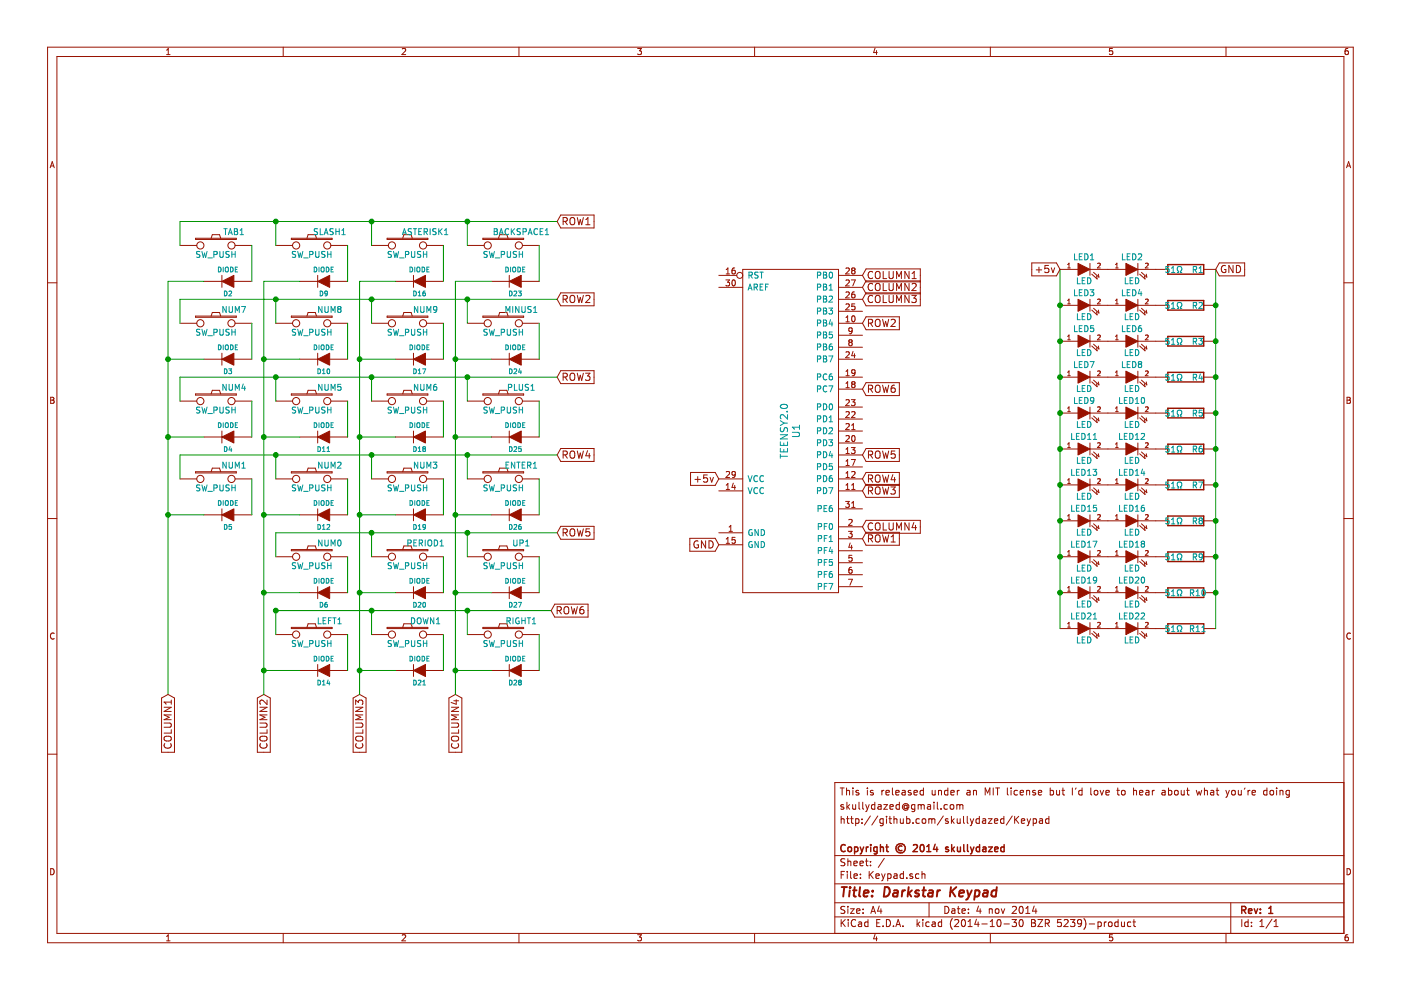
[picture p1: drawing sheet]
EESchema Schematic File Version 2
LIBS:power
LIBS:device
LIBS:transistors
LIBS:conn
LIBS:linear
LIBS:regul
LIBS:74xx
LIBS:cmos4000
LIBS:adc-dac
LIBS:memory
LIBS:xilinx
LIBS:special
LIBS:microcontrollers
LIBS:dsp
LIBS:microchip
LIBS:analog_switches
LIBS:motorola
LIBS:texas
LIBS:intel
LIBS:audio
LIBS:interface
LIBS:digital-audio
LIBS:philips
LIBS:display
LIBS:cypress
LIBS:siliconi
LIBS:opto
LIBS:atmel
LIBS:contrib
LIBS:valves
LIBS:keyboard
LIBS:Keypad-cache
EELAYER 25 0
EELAYER END
$Descr A4 11693 8268
encoding utf-8
Sheet 1 1
Title "Darkstar Keypad"
Date "4 nov 2014"
Rev "1"
Comp "Copyright © 2014 skullydazed"
Comment1 ""
Comment2 "http://github.com/skullydazed/Keypad"
Comment3 "skullydazed@gmail.com"
Comment4 "This is released under an MIT license but I'd love to hear about what you're doing"
$EndDescr
$Comp
L SW_PUSH TAB1
U 1 1
P 1800 2050
F 0 "TAB1" H 1950 2160 50  0000 C CNN
F 1 "SW_PUSH" H 1800 1970 50  0000 C CNN
F 2 "" H 1800 2050 60  0000 C CNN
F 3 "" H 1800 2050 60  0000 C CNN
	1    1800 2050
	1    0    0    -1  
$EndComp
$Comp
L DIODE D2
U 1 1
P 1900 2350
F 0 "D2" H 1900 2450 40  0000 C CNN
F 1 "DIODE" H 1900 2250 40  0000 C CNN
F 2 "" H 1900 2350 60  0000 C CNN
F 3 "" H 1900 2350 60  0000 C CNN
	1    1900 2350
	-1   0    0    1   
$EndComp
$Comp
L SW_PUSH SLASH1
U 1 1
P 2600 2050
F 0 "SLASH1" H 2750 2160 50  0000 C CNN
F 1 "SW_PUSH" H 2600 1970 50  0000 C CNN
F 2 "" H 2600 2050 60  0000 C CNN
F 3 "" H 2600 2050 60  0000 C CNN
	1    2600 2050
	1    0    0    -1  
$EndComp
$Comp
L DIODE D9
U 1 1
P 2700 2350
F 0 "D9" H 2700 2450 40  0000 C CNN
F 1 "DIODE" H 2700 2250 40  0000 C CNN
F 2 "" H 2700 2350 60  0000 C CNN
F 3 "" H 2700 2350 60  0000 C CNN
	1    2700 2350
	-1   0    0    1   
$EndComp
$Comp
L SW_PUSH ASTERISK1
U 1 1
P 3400 2050
F 0 "ASTERISK1" H 3550 2160 50  0000 C CNN
F 1 "SW_PUSH" H 3400 1970 50  0000 C CNN
F 2 "" H 3400 2050 60  0000 C CNN
F 3 "" H 3400 2050 60  0000 C CNN
	1    3400 2050
	1    0    0    -1  
$EndComp
$Comp
L DIODE D16
U 1 1
P 3500 2350
F 0 "D16" H 3500 2450 40  0000 C CNN
F 1 "DIODE" H 3500 2250 40  0000 C CNN
F 2 "" H 3500 2350 60  0000 C CNN
F 3 "" H 3500 2350 60  0000 C CNN
	1    3500 2350
	-1   0    0    1   
$EndComp
$Comp
L SW_PUSH BACKSPACE1
U 1 1
P 4200 2050
F 0 "BACKSPACE1" H 4350 2160 50  0000 C CNN
F 1 "SW_PUSH" H 4200 1970 50  0000 C CNN
F 2 "" H 4200 2050 60  0000 C CNN
F 3 "" H 4200 2050 60  0000 C CNN
	1    4200 2050
	1    0    0    -1  
$EndComp
$Comp
L DIODE D23
U 1 1
P 4300 2350
F 0 "D23" H 4300 2450 40  0000 C CNN
F 1 "DIODE" H 4300 2250 40  0000 C CNN
F 2 "" H 4300 2350 60  0000 C CNN
F 3 "" H 4300 2350 60  0000 C CNN
	1    4300 2350
	-1   0    0    1   
$EndComp
$Comp
L SW_PUSH NUM7
U 1 1
P 1800 2700
F 0 "NUM7" H 1950 2810 50  0000 C CNN
F 1 "SW_PUSH" H 1800 2620 50  0000 C CNN
F 2 "" H 1800 2700 60  0000 C CNN
F 3 "" H 1800 2700 60  0000 C CNN
	1    1800 2700
	1    0    0    -1  
$EndComp
$Comp
L DIODE D3
U 1 1
P 1900 3000
F 0 "D3" H 1900 3100 40  0000 C CNN
F 1 "DIODE" H 1900 2900 40  0000 C CNN
F 2 "" H 1900 3000 60  0000 C CNN
F 3 "" H 1900 3000 60  0000 C CNN
	1    1900 3000
	-1   0    0    1   
$EndComp
$Comp
L SW_PUSH NUM8
U 1 1
P 2600 2700
F 0 "NUM8" H 2750 2810 50  0000 C CNN
F 1 "SW_PUSH" H 2600 2620 50  0000 C CNN
F 2 "" H 2600 2700 60  0000 C CNN
F 3 "" H 2600 2700 60  0000 C CNN
	1    2600 2700
	1    0    0    -1  
$EndComp
$Comp
L DIODE D10
U 1 1
P 2700 3000
F 0 "D10" H 2700 3100 40  0000 C CNN
F 1 "DIODE" H 2700 2900 40  0000 C CNN
F 2 "" H 2700 3000 60  0000 C CNN
F 3 "" H 2700 3000 60  0000 C CNN
	1    2700 3000
	-1   0    0    1   
$EndComp
$Comp
L SW_PUSH NUM9
U 1 1
P 3400 2700
F 0 "NUM9" H 3550 2810 50  0000 C CNN
F 1 "SW_PUSH" H 3400 2620 50  0000 C CNN
F 2 "" H 3400 2700 60  0000 C CNN
F 3 "" H 3400 2700 60  0000 C CNN
	1    3400 2700
	1    0    0    -1  
$EndComp
$Comp
L DIODE D17
U 1 1
P 3500 3000
F 0 "D17" H 3500 3100 40  0000 C CNN
F 1 "DIODE" H 3500 2900 40  0000 C CNN
F 2 "" H 3500 3000 60  0000 C CNN
F 3 "" H 3500 3000 60  0000 C CNN
	1    3500 3000
	-1   0    0    1   
$EndComp
$Comp
L SW_PUSH MINUS1
U 1 1
P 4200 2700
F 0 "MINUS1" H 4350 2810 50  0000 C CNN
F 1 "SW_PUSH" H 4200 2620 50  0000 C CNN
F 2 "" H 4200 2700 60  0000 C CNN
F 3 "" H 4200 2700 60  0000 C CNN
	1    4200 2700
	1    0    0    -1  
$EndComp
$Comp
L DIODE D24
U 1 1
P 4300 3000
F 0 "D24" H 4300 3100 40  0000 C CNN
F 1 "DIODE" H 4300 2900 40  0000 C CNN
F 2 "" H 4300 3000 60  0000 C CNN
F 3 "" H 4300 3000 60  0000 C CNN
	1    4300 3000
	-1   0    0    1   
$EndComp
$Comp
L SW_PUSH NUM4
U 1 1
P 1800 3350
F 0 "NUM4" H 1950 3460 50  0000 C CNN
F 1 "SW_PUSH" H 1800 3270 50  0000 C CNN
F 2 "" H 1800 3350 60  0000 C CNN
F 3 "" H 1800 3350 60  0000 C CNN
	1    1800 3350
	1    0    0    -1  
$EndComp
$Comp
L DIODE D4
U 1 1
P 1900 3650
F 0 "D4" H 1900 3750 40  0000 C CNN
F 1 "DIODE" H 1900 3550 40  0000 C CNN
F 2 "" H 1900 3650 60  0000 C CNN
F 3 "" H 1900 3650 60  0000 C CNN
	1    1900 3650
	-1   0    0    1   
$EndComp
$Comp
L SW_PUSH NUM5
U 1 1
P 2600 3350
F 0 "NUM5" H 2750 3460 50  0000 C CNN
F 1 "SW_PUSH" H 2600 3270 50  0000 C CNN
F 2 "" H 2600 3350 60  0000 C CNN
F 3 "" H 2600 3350 60  0000 C CNN
	1    2600 3350
	1    0    0    -1  
$EndComp
$Comp
L DIODE D11
U 1 1
P 2700 3650
F 0 "D11" H 2700 3750 40  0000 C CNN
F 1 "DIODE" H 2700 3550 40  0000 C CNN
F 2 "" H 2700 3650 60  0000 C CNN
F 3 "" H 2700 3650 60  0000 C CNN
	1    2700 3650
	-1   0    0    1   
$EndComp
$Comp
L SW_PUSH NUM6
U 1 1
P 3400 3350
F 0 "NUM6" H 3550 3460 50  0000 C CNN
F 1 "SW_PUSH" H 3400 3270 50  0000 C CNN
F 2 "" H 3400 3350 60  0000 C CNN
F 3 "" H 3400 3350 60  0000 C CNN
	1    3400 3350
	1    0    0    -1  
$EndComp
$Comp
L DIODE D18
U 1 1
P 3500 3650
F 0 "D18" H 3500 3750 40  0000 C CNN
F 1 "DIODE" H 3500 3550 40  0000 C CNN
F 2 "" H 3500 3650 60  0000 C CNN
F 3 "" H 3500 3650 60  0000 C CNN
	1    3500 3650
	-1   0    0    1   
$EndComp
$Comp
L SW_PUSH PLUS1
U 1 1
P 4200 3350
F 0 "PLUS1" H 4350 3460 50  0000 C CNN
F 1 "SW_PUSH" H 4200 3270 50  0000 C CNN
F 2 "" H 4200 3350 60  0000 C CNN
F 3 "" H 4200 3350 60  0000 C CNN
	1    4200 3350
	1    0    0    -1  
$EndComp
$Comp
L DIODE D25
U 1 1
P 4300 3650
F 0 "D25" H 4300 3750 40  0000 C CNN
F 1 "DIODE" H 4300 3550 40  0000 C CNN
F 2 "" H 4300 3650 60  0000 C CNN
F 3 "" H 4300 3650 60  0000 C CNN
	1    4300 3650
	-1   0    0    1   
$EndComp
$Comp
L SW_PUSH NUM1
U 1 1
P 1800 4000
F 0 "NUM1" H 1950 4110 50  0000 C CNN
F 1 "SW_PUSH" H 1800 3920 50  0000 C CNN
F 2 "" H 1800 4000 60  0000 C CNN
F 3 "" H 1800 4000 60  0000 C CNN
	1    1800 4000
	1    0    0    -1  
$EndComp
$Comp
L DIODE D5
U 1 1
P 1900 4300
F 0 "D5" H 1900 4400 40  0000 C CNN
F 1 "DIODE" H 1900 4200 40  0000 C CNN
F 2 "" H 1900 4300 60  0000 C CNN
F 3 "" H 1900 4300 60  0000 C CNN
	1    1900 4300
	-1   0    0    1   
$EndComp
$Comp
L SW_PUSH NUM2
U 1 1
P 2600 4000
F 0 "NUM2" H 2750 4110 50  0000 C CNN
F 1 "SW_PUSH" H 2600 3920 50  0000 C CNN
F 2 "" H 2600 4000 60  0000 C CNN
F 3 "" H 2600 4000 60  0000 C CNN
	1    2600 4000
	1    0    0    -1  
$EndComp
$Comp
L DIODE D12
U 1 1
P 2700 4300
F 0 "D12" H 2700 4400 40  0000 C CNN
F 1 "DIODE" H 2700 4200 40  0000 C CNN
F 2 "" H 2700 4300 60  0000 C CNN
F 3 "" H 2700 4300 60  0000 C CNN
	1    2700 4300
	-1   0    0    1   
$EndComp
$Comp
L SW_PUSH NUM3
U 1 1
P 3400 4000
F 0 "NUM3" H 3550 4110 50  0000 C CNN
F 1 "SW_PUSH" H 3400 3920 50  0000 C CNN
F 2 "" H 3400 4000 60  0000 C CNN
F 3 "" H 3400 4000 60  0000 C CNN
	1    3400 4000
	1    0    0    -1  
$EndComp
$Comp
L DIODE D19
U 1 1
P 3500 4300
F 0 "D19" H 3500 4400 40  0000 C CNN
F 1 "DIODE" H 3500 4200 40  0000 C CNN
F 2 "" H 3500 4300 60  0000 C CNN
F 3 "" H 3500 4300 60  0000 C CNN
	1    3500 4300
	-1   0    0    1   
$EndComp
$Comp
L SW_PUSH ENTER1
U 1 1
P 4200 4000
F 0 "ENTER1" H 4350 4110 50  0000 C CNN
F 1 "SW_PUSH" H 4200 3920 50  0000 C CNN
F 2 "" H 4200 4000 60  0000 C CNN
F 3 "" H 4200 4000 60  0000 C CNN
	1    4200 4000
	1    0    0    -1  
$EndComp
$Comp
L DIODE D26
U 1 1
P 4300 4300
F 0 "D26" H 4300 4400 40  0000 C CNN
F 1 "DIODE" H 4300 4200 40  0000 C CNN
F 2 "" H 4300 4300 60  0000 C CNN
F 3 "" H 4300 4300 60  0000 C CNN
	1    4300 4300
	-1   0    0    1   
$EndComp
$Comp
L SW_PUSH NUM0
U 1 1
P 2600 4650
F 0 "NUM0" H 2750 4760 50  0000 C CNN
F 1 "SW_PUSH" H 2600 4570 50  0000 C CNN
F 2 "" H 2600 4650 60  0000 C CNN
F 3 "" H 2600 4650 60  0000 C CNN
	1    2600 4650
	1    0    0    -1  
$EndComp
$Comp
L DIODE D6
U 1 1
P 2700 4950
F 0 "D6" H 2700 5050 40  0000 C CNN
F 1 "DIODE" H 2700 4850 40  0000 C CNN
F 2 "" H 2700 4950 60  0000 C CNN
F 3 "" H 2700 4950 60  0000 C CNN
	1    2700 4950
	-1   0    0    1   
$EndComp
$Comp
L SW_PUSH PERIOD1
U 1 1
P 3400 4650
F 0 "PERIOD1" H 3550 4760 50  0000 C CNN
F 1 "SW_PUSH" H 3400 4570 50  0000 C CNN
F 2 "" H 3400 4650 60  0000 C CNN
F 3 "" H 3400 4650 60  0000 C CNN
	1    3400 4650
	1    0    0    -1  
$EndComp
$Comp
L DIODE D20
U 1 1
P 3500 4950
F 0 "D20" H 3500 5050 40  0000 C CNN
F 1 "DIODE" H 3500 4850 40  0000 C CNN
F 2 "" H 3500 4950 60  0000 C CNN
F 3 "" H 3500 4950 60  0000 C CNN
	1    3500 4950
	-1   0    0    1   
$EndComp
$Comp
L SW_PUSH LEFT1
U 1 1
P 2600 5300
F 0 "LEFT1" H 2750 5410 50  0000 C CNN
F 1 "SW_PUSH" H 2600 5220 50  0000 C CNN
F 2 "" H 2600 5300 60  0000 C CNN
F 3 "" H 2600 5300 60  0000 C CNN
	1    2600 5300
	1    0    0    -1  
$EndComp
$Comp
L DIODE D14
U 1 1
P 2700 5600
F 0 "D14" H 2700 5700 40  0000 C CNN
F 1 "DIODE" H 2700 5500 40  0000 C CNN
F 2 "" H 2700 5600 60  0000 C CNN
F 3 "" H 2700 5600 60  0000 C CNN
	1    2700 5600
	-1   0    0    1   
$EndComp
$Comp
L SW_PUSH DOWN1
U 1 1
P 3400 5300
F 0 "DOWN1" H 3550 5410 50  0000 C CNN
F 1 "SW_PUSH" H 3400 5220 50  0000 C CNN
F 2 "" H 3400 5300 60  0000 C CNN
F 3 "" H 3400 5300 60  0000 C CNN
	1    3400 5300
	1    0    0    -1  
$EndComp
$Comp
L DIODE D21
U 1 1
P 3500 5600
F 0 "D21" H 3500 5700 40  0000 C CNN
F 1 "DIODE" H 3500 5500 40  0000 C CNN
F 2 "" H 3500 5600 60  0000 C CNN
F 3 "" H 3500 5600 60  0000 C CNN
	1    3500 5600
	-1   0    0    1   
$EndComp
$Comp
L SW_PUSH RIGHT1
U 1 1
P 4200 5300
F 0 "RIGHT1" H 4350 5410 50  0000 C CNN
F 1 "SW_PUSH" H 4200 5220 50  0000 C CNN
F 2 "" H 4200 5300 60  0000 C CNN
F 3 "" H 4200 5300 60  0000 C CNN
	1    4200 5300
	1    0    0    -1  
$EndComp
$Comp
L DIODE D28
U 1 1
P 4300 5600
F 0 "D28" H 4300 5700 40  0000 C CNN
F 1 "DIODE" H 4300 5500 40  0000 C CNN
F 2 "" H 4300 5600 60  0000 C CNN
F 3 "" H 4300 5600 60  0000 C CNN
	1    4300 5600
	-1   0    0    1   
$EndComp
$Comp
L SW_PUSH UP1
U 1 1
P 4200 4650
F 0 "UP1" H 4350 4760 50  0000 C CNN
F 1 "SW_PUSH" H 4200 4570 50  0000 C CNN
F 2 "" H 4200 4650 60  0000 C CNN
F 3 "" H 4200 4650 60  0000 C CNN
	1    4200 4650
	1    0    0    -1  
$EndComp
$Comp
L DIODE D27
U 1 1
P 4300 4950
F 0 "D27" H 4300 5050 40  0000 C CNN
F 1 "DIODE" H 4300 4850 40  0000 C CNN
F 2 "" H 4300 4950 60  0000 C CNN
F 3 "" H 4300 4950 60  0000 C CNN
	1    4300 4950
	-1   0    0    1   
$EndComp
$Comp
L TEENSY2.0 U1
U 1 1
P 6600 3600
F 0 "U1" V 6650 3600 60  0000 C CNN
F 1 "TEENSY2.0" V 6550 3600 60  0000 C CNN
F 2 "" H 6600 3600 60  0000 C CNN
F 3 "" H 6600 3600 60  0000 C CNN
	1    6600 3600
	1    0    0    -1  
$EndComp
$Comp
L LED LED1
U 1 1
P 9050 2250
F 0 "LED1" H 9050 2350 50  0000 C CNN
F 1 "LED" H 9050 2150 50  0000 C CNN
F 2 "" H 9050 2250 60  0000 C CNN
F 3 "" H 9050 2250 60  0000 C CNN
	1    9050 2250
	1    0    0    -1  
$EndComp
$Comp
L LED LED2
U 1 1
P 9450 2250
F 0 "LED2" H 9450 2350 50  0000 C CNN
F 1 "LED" H 9450 2150 50  0000 C CNN
F 2 "" H 9450 2250 60  0000 C CNN
F 3 "" H 9450 2250 60  0000 C CNN
	1    9450 2250
	1    0    0    -1  
$EndComp
$Comp
L RESISTOR R1
U 1 1
P 9900 2250
F 0 "R1" V 9900 2150 50  0000 C CNN
F 1 "51Ω" V 9900 2350 50  0000 C CNN
F 2 "" H 9900 2250 60  0000 C CNN
F 3 "" H 9900 2250 60  0000 C CNN
	1    9900 2250
	0    -1   -1   0   
$EndComp
$Comp
L LED LED3
U 1 1
P 9050 2550
F 0 "LED3" H 9050 2650 50  0000 C CNN
F 1 "LED" H 9050 2450 50  0000 C CNN
F 2 "" H 9050 2550 60  0000 C CNN
F 3 "" H 9050 2550 60  0000 C CNN
	1    9050 2550
	1    0    0    -1  
$EndComp
$Comp
L LED LED4
U 1 1
P 9450 2550
F 0 "LED4" H 9450 2650 50  0000 C CNN
F 1 "LED" H 9450 2450 50  0000 C CNN
F 2 "" H 9450 2550 60  0000 C CNN
F 3 "" H 9450 2550 60  0000 C CNN
	1    9450 2550
	1    0    0    -1  
$EndComp
$Comp
L RESISTOR R2
U 1 1
P 9900 2550
F 0 "R2" V 9900 2450 50  0000 C CNN
F 1 "51Ω" V 9900 2650 50  0000 C CNN
F 2 "" H 9900 2550 60  0000 C CNN
F 3 "" H 9900 2550 60  0000 C CNN
	1    9900 2550
	0    -1   -1   0   
$EndComp
$Comp
L LED LED5
U 1 1
P 9050 2850
F 0 "LED5" H 9050 2950 50  0000 C CNN
F 1 "LED" H 9050 2750 50  0000 C CNN
F 2 "" H 9050 2850 60  0000 C CNN
F 3 "" H 9050 2850 60  0000 C CNN
	1    9050 2850
	1    0    0    -1  
$EndComp
$Comp
L LED LED6
U 1 1
P 9450 2850
F 0 "LED6" H 9450 2950 50  0000 C CNN
F 1 "LED" H 9450 2750 50  0000 C CNN
F 2 "" H 9450 2850 60  0000 C CNN
F 3 "" H 9450 2850 60  0000 C CNN
	1    9450 2850
	1    0    0    -1  
$EndComp
$Comp
L RESISTOR R3
U 1 1
P 9900 2850
F 0 "R3" V 9900 2750 50  0000 C CNN
F 1 "51Ω" V 9900 2950 50  0000 C CNN
F 2 "" H 9900 2850 60  0000 C CNN
F 3 "" H 9900 2850 60  0000 C CNN
	1    9900 2850
	0    -1   -1   0   
$EndComp
$Comp
L LED LED7
U 1 1
P 9050 3150
F 0 "LED7" H 9050 3250 50  0000 C CNN
F 1 "LED" H 9050 3050 50  0000 C CNN
F 2 "" H 9050 3150 60  0000 C CNN
F 3 "" H 9050 3150 60  0000 C CNN
	1    9050 3150
	1    0    0    -1  
$EndComp
$Comp
L LED LED8
U 1 1
P 9450 3150
F 0 "LED8" H 9450 3250 50  0000 C CNN
F 1 "LED" H 9450 3050 50  0000 C CNN
F 2 "" H 9450 3150 60  0000 C CNN
F 3 "" H 9450 3150 60  0000 C CNN
	1    9450 3150
	1    0    0    -1  
$EndComp
$Comp
L RESISTOR R4
U 1 1
P 9900 3150
F 0 "R4" V 9900 3050 50  0000 C CNN
F 1 "51Ω" V 9900 3250 50  0000 C CNN
F 2 "" H 9900 3150 60  0000 C CNN
F 3 "" H 9900 3150 60  0000 C CNN
	1    9900 3150
	0    -1   -1   0   
$EndComp
$Comp
L LED LED9
U 1 1
P 9050 3450
F 0 "LED9" H 9050 3550 50  0000 C CNN
F 1 "LED" H 9050 3350 50  0000 C CNN
F 2 "" H 9050 3450 60  0000 C CNN
F 3 "" H 9050 3450 60  0000 C CNN
	1    9050 3450
	1    0    0    -1  
$EndComp
$Comp
L LED LED10
U 1 1
P 9450 3450
F 0 "LED10" H 9450 3550 50  0000 C CNN
F 1 "LED" H 9450 3350 50  0000 C CNN
F 2 "" H 9450 3450 60  0000 C CNN
F 3 "" H 9450 3450 60  0000 C CNN
	1    9450 3450
	1    0    0    -1  
$EndComp
$Comp
L RESISTOR R5
U 1 1
P 9900 3450
F 0 "R5" V 9900 3350 50  0000 C CNN
F 1 "51Ω" V 9900 3550 50  0000 C CNN
F 2 "" H 9900 3450 60  0000 C CNN
F 3 "" H 9900 3450 60  0000 C CNN
	1    9900 3450
	0    -1   -1   0   
$EndComp
$Comp
L LED LED11
U 1 1
P 9050 3750
F 0 "LED11" H 9050 3850 50  0000 C CNN
F 1 "LED" H 9050 3650 50  0000 C CNN
F 2 "" H 9050 3750 60  0000 C CNN
F 3 "" H 9050 3750 60  0000 C CNN
	1    9050 3750
	1    0    0    -1  
$EndComp
$Comp
L LED LED12
U 1 1
P 9450 3750
F 0 "LED12" H 9450 3850 50  0000 C CNN
F 1 "LED" H 9450 3650 50  0000 C CNN
F 2 "" H 9450 3750 60  0000 C CNN
F 3 "" H 9450 3750 60  0000 C CNN
	1    9450 3750
	1    0    0    -1  
$EndComp
$Comp
L RESISTOR R6
U 1 1
P 9900 3750
F 0 "R6" V 9900 3650 50  0000 C CNN
F 1 "51Ω" V 9900 3850 50  0000 C CNN
F 2 "" H 9900 3750 60  0000 C CNN
F 3 "" H 9900 3750 60  0000 C CNN
	1    9900 3750
	0    -1   -1   0   
$EndComp
$Comp
L LED LED13
U 1 1
P 9050 4050
F 0 "LED13" H 9050 4150 50  0000 C CNN
F 1 "LED" H 9050 3950 50  0000 C CNN
F 2 "" H 9050 4050 60  0000 C CNN
F 3 "" H 9050 4050 60  0000 C CNN
	1    9050 4050
	1    0    0    -1  
$EndComp
$Comp
L LED LED14
U 1 1
P 9450 4050
F 0 "LED14" H 9450 4150 50  0000 C CNN
F 1 "LED" H 9450 3950 50  0000 C CNN
F 2 "" H 9450 4050 60  0000 C CNN
F 3 "" H 9450 4050 60  0000 C CNN
	1    9450 4050
	1    0    0    -1  
$EndComp
$Comp
L RESISTOR R7
U 1 1
P 9900 4050
F 0 "R7" V 9900 3950 50  0000 C CNN
F 1 "51Ω" V 9900 4150 50  0000 C CNN
F 2 "" H 9900 4050 60  0000 C CNN
F 3 "" H 9900 4050 60  0000 C CNN
	1    9900 4050
	0    -1   -1   0   
$EndComp
$Comp
L LED LED15
U 1 1
P 9050 4350
F 0 "LED15" H 9050 4450 50  0000 C CNN
F 1 "LED" H 9050 4250 50  0000 C CNN
F 2 "" H 9050 4350 60  0000 C CNN
F 3 "" H 9050 4350 60  0000 C CNN
	1    9050 4350
	1    0    0    -1  
$EndComp
$Comp
L LED LED16
U 1 1
P 9450 4350
F 0 "LED16" H 9450 4450 50  0000 C CNN
F 1 "LED" H 9450 4250 50  0000 C CNN
F 2 "" H 9450 4350 60  0000 C CNN
F 3 "" H 9450 4350 60  0000 C CNN
	1    9450 4350
	1    0    0    -1  
$EndComp
$Comp
L RESISTOR R8
U 1 1
P 9900 4350
F 0 "R8" V 9900 4250 50  0000 C CNN
F 1 "51Ω" V 9900 4450 50  0000 C CNN
F 2 "" H 9900 4350 60  0000 C CNN
F 3 "" H 9900 4350 60  0000 C CNN
	1    9900 4350
	0    -1   -1   0   
$EndComp
Text GLabel 7200 3250 2    60   Input ~ 0
ROW6
Text GLabel 7200 3800 2    60   Input ~ 0
ROW5
Text GLabel 7200 4000 2    60   Input ~ 0
ROW4
Text GLabel 7200 4100 2    60   Input ~ 0
ROW3
Text GLabel 7200 4400 2    60   Input ~ 0
COLUMN4
Text GLabel 7200 2500 2    60   Input ~ 0
COLUMN3
Text GLabel 7200 2400 2    60   Input ~ 0
COLUMN2
Text GLabel 7200 2300 2    60   Input ~ 0
COLUMN1
Text GLabel 4650 1850 2    60   Input ~ 0
ROW1
Text GLabel 4650 2500 2    60   Input ~ 0
ROW2
Text GLabel 4650 3150 2    60   Input ~ 0
ROW3
Text GLabel 4650 3800 2    60   Input ~ 0
ROW4
Text GLabel 4650 4450 2    60   Input ~ 0
ROW5
Text GLabel 4600 5100 2    60   Input ~ 0
ROW6
Text GLabel 1400 5800 3    60   Input ~ 0
COLUMN1
Text GLabel 2200 5800 3    60   Input ~ 0
COLUMN2
Text GLabel 3000 5800 3    60   Input ~ 0
COLUMN3
Text GLabel 3800 5800 3    60   Input ~ 0
COLUMN4
Text GLabel 7200 2700 2    60   Input ~ 0
ROW2
Text GLabel 7200 4500 2    60   Input ~ 0
ROW1
$Comp
L LED LED17
U 1 1
P 9050 4650
F 0 "LED17" H 9050 4750 50  0000 C CNN
F 1 "LED" H 9050 4550 50  0000 C CNN
F 2 "" H 9050 4650 60  0000 C CNN
F 3 "" H 9050 4650 60  0000 C CNN
	1    9050 4650
	1    0    0    -1  
$EndComp
$Comp
L LED LED18
U 1 1
P 9450 4650
F 0 "LED18" H 9450 4750 50  0000 C CNN
F 1 "LED" H 9450 4550 50  0000 C CNN
F 2 "" H 9450 4650 60  0000 C CNN
F 3 "" H 9450 4650 60  0000 C CNN
	1    9450 4650
	1    0    0    -1  
$EndComp
$Comp
L RESISTOR R9
U 1 1
P 9900 4650
F 0 "R9" V 9900 4550 50  0000 C CNN
F 1 "51Ω" V 9900 4750 50  0000 C CNN
F 2 "" H 9900 4650 60  0000 C CNN
F 3 "" H 9900 4650 60  0000 C CNN
	1    9900 4650
	0    -1   -1   0   
$EndComp
$Comp
L LED LED19
U 1 1
P 9050 4950
F 0 "LED19" H 9050 5050 50  0000 C CNN
F 1 "LED" H 9050 4850 50  0000 C CNN
F 2 "" H 9050 4950 60  0000 C CNN
F 3 "" H 9050 4950 60  0000 C CNN
	1    9050 4950
	1    0    0    -1  
$EndComp
$Comp
L LED LED20
U 1 1
P 9450 4950
F 0 "LED20" H 9450 5050 50  0000 C CNN
F 1 "LED" H 9450 4850 50  0000 C CNN
F 2 "" H 9450 4950 60  0000 C CNN
F 3 "" H 9450 4950 60  0000 C CNN
	1    9450 4950
	1    0    0    -1  
$EndComp
$Comp
L RESISTOR R10
U 1 1
P 9900 4950
F 0 "R10" V 9900 4850 50  0000 C CNN
F 1 "51Ω" V 9900 5050 50  0000 C CNN
F 2 "" H 9900 4950 60  0000 C CNN
F 3 "" H 9900 4950 60  0000 C CNN
	1    9900 4950
	0    -1   -1   0   
$EndComp
$Comp
L LED LED21
U 1 1
P 9050 5250
F 0 "LED21" H 9050 5350 50  0000 C CNN
F 1 "LED" H 9050 5150 50  0000 C CNN
F 2 "" H 9050 5250 60  0000 C CNN
F 3 "" H 9050 5250 60  0000 C CNN
	1    9050 5250
	1    0    0    -1  
$EndComp
$Comp
L LED LED22
U 1 1
P 9450 5250
F 0 "LED22" H 9450 5350 50  0000 C CNN
F 1 "LED" H 9450 5150 50  0000 C CNN
F 2 "" H 9450 5250 60  0000 C CNN
F 3 "" H 9450 5250 60  0000 C CNN
	1    9450 5250
	1    0    0    -1  
$EndComp
$Comp
L RESISTOR R11
U 1 1
P 9900 5250
F 0 "R11" V 9900 5150 50  0000 C CNN
F 1 "51Ω" V 9900 5350 50  0000 C CNN
F 2 "" H 9900 5250 60  0000 C CNN
F 3 "" H 9900 5250 60  0000 C CNN
	1    9900 5250
	0    -1   -1   0   
$EndComp
Wire Wire Line
	1500 2050 1500 1850
Wire Wire Line
	2100 2050 2100 2350
Wire Wire Line
	1700 2350 1400 2350
Wire Wire Line
	2900 2050 2900 2350
Wire Wire Line
	2500 2350 2200 2350
Wire Wire Line
	3700 2050 3700 2350
Wire Wire Line
	3300 2350 3000 2350
Wire Wire Line
	4500 2050 4500 2350
Wire Wire Line
	4100 2350 3800 2350
Wire Wire Line
	1500 2700 1500 2500
Wire Wire Line
	2100 2700 2100 3000
Wire Wire Line
	2900 2700 2900 3000
Wire Wire Line
	3700 2700 3700 3000
Wire Wire Line
	4500 2700 4500 3000
Wire Wire Line
	1500 3350 1500 3150
Wire Wire Line
	2100 3350 2100 3650
Wire Wire Line
	2900 3350 2900 3650
Wire Wire Line
	3700 3350 3700 3650
Wire Wire Line
	4500 3350 4500 3650
Wire Wire Line
	1500 4000 1500 3800
Wire Wire Line
	2100 4000 2100 4300
Wire Wire Line
	2900 4000 2900 4300
Wire Wire Line
	3700 4000 3700 4300
Wire Wire Line
	4500 4000 4500 4300
Wire Wire Line
	2900 4650 2900 4950
Wire Wire Line
	3700 4650 3700 4950
Wire Wire Line
	1500 1850 4650 1850
Wire Wire Line
	1500 2500 4650 2500
Wire Wire Line
	1500 3150 4650 3150
Wire Wire Line
	1500 3800 4650 3800
Wire Wire Line
	2900 5300 2900 5600
Wire Wire Line
	3700 5300 3700 5600
Wire Wire Line
	4500 5300 4500 5600
Wire Wire Line
	4500 4650 4500 4950
Wire Wire Line
	1400 2350 1400 5800
Wire Wire Line
	2200 2350 2200 5800
Wire Wire Line
	3000 2350 3000 5800
Wire Wire Line
	3800 2350 3800 5800
Wire Wire Line
	1700 3000 1400 3000
Connection ~ 1400 3000
Wire Wire Line
	1700 3650 1400 3650
Connection ~ 1400 3650
Wire Wire Line
	1400 4300 1700 4300
Wire Wire Line
	2500 4950 2200 4950
Wire Wire Line
	2500 5600 2200 5600
Connection ~ 2200 5600
Wire Wire Line
	2300 5300 2300 5100
Connection ~ 2300 5100
Wire Wire Line
	2500 4300 2200 4300
Connection ~ 2200 4300
Wire Wire Line
	2300 4000 2300 3800
Connection ~ 2300 3800
Wire Wire Line
	2500 3650 2200 3650
Connection ~ 2200 3650
Wire Wire Line
	2300 3350 2300 3150
Connection ~ 2300 3150
Wire Wire Line
	2300 2700 2300 2500
Connection ~ 2300 2500
Wire Wire Line
	2300 2050 2300 1850
Connection ~ 2300 1850
Wire Wire Line
	3100 2050 3100 1850
Connection ~ 3100 1850
Wire Wire Line
	3100 2700 3100 2500
Connection ~ 3100 2500
Wire Wire Line
	3300 3000 3000 3000
Connection ~ 3000 3000
Wire Wire Line
	3100 3350 3100 3150
Connection ~ 3100 3150
Wire Wire Line
	3300 3650 3000 3650
Connection ~ 3000 3650
Wire Wire Line
	3100 4000 3100 3800
Connection ~ 3100 3800
Wire Wire Line
	3300 4300 3000 4300
Connection ~ 3000 4300
Wire Wire Line
	3100 4650 3100 4450
Connection ~ 3100 4450
Wire Wire Line
	3000 4950 3300 4950
Connection ~ 3000 4950
Wire Wire Line
	3100 5300 3100 5100
Connection ~ 3100 5100
Wire Wire Line
	3300 5600 3000 5600
Connection ~ 3000 5600
Wire Wire Line
	4100 5600 3800 5600
Connection ~ 3800 5600
Wire Wire Line
	3900 5100 3900 5300
Connection ~ 3900 5100
Wire Wire Line
	4100 4950 3800 4950
Connection ~ 3800 4950
Wire Wire Line
	3900 4450 3900 4650
Connection ~ 3900 4450
Wire Wire Line
	4100 4300 3800 4300
Connection ~ 3800 4300
Wire Wire Line
	3900 4000 3900 3800
Connection ~ 3900 3800
Wire Wire Line
	4100 3650 3800 3650
Connection ~ 3800 3650
Wire Wire Line
	3900 3350 3900 3150
Connection ~ 3900 3150
Wire Wire Line
	4100 3000 3800 3000
Connection ~ 3800 3000
Wire Wire Line
	3900 2700 3900 2500
Connection ~ 3900 2500
Wire Wire Line
	3900 2050 3900 1850
Connection ~ 3900 1850
Wire Wire Line
	2500 3000 2200 3000
Connection ~ 2200 3000
Wire Wire Line
	8850 2250 8850 5250
Connection ~ 8850 2550
Connection ~ 8850 2850
Connection ~ 8850 3150
Connection ~ 8850 3450
Wire Wire Line
	10150 2250 10150 5250
Connection ~ 10150 3450
Connection ~ 10150 3150
Connection ~ 10150 2850
Connection ~ 10150 2550
Connection ~ 8850 3750
Connection ~ 8850 4050
Connection ~ 10150 3750
Connection ~ 10150 4050
Wire Wire Line
	2300 5100 4600 5100
Connection ~ 8850 4650
Connection ~ 8850 4950
Connection ~ 10150 4650
Connection ~ 10150 4950
Connection ~ 8850 4350
Connection ~ 10150 4350
Text GLabel 8850 2250 0    60   Input ~ 0
+5v
Text GLabel 6000 4000 0    60   Input ~ 0
+5v
Text GLabel 6000 4550 0    60   Input ~ 0
GND
Text GLabel 10150 2250 2    60   Input ~ 0
GND
Wire Wire Line
	2300 4650 2300 4450
Wire Wire Line
	2300 4450 4650 4450
Connection ~ 2200 4950
Connection ~ 1400 4300
Connection ~ -2500 1900
$EndSCHEMATC
